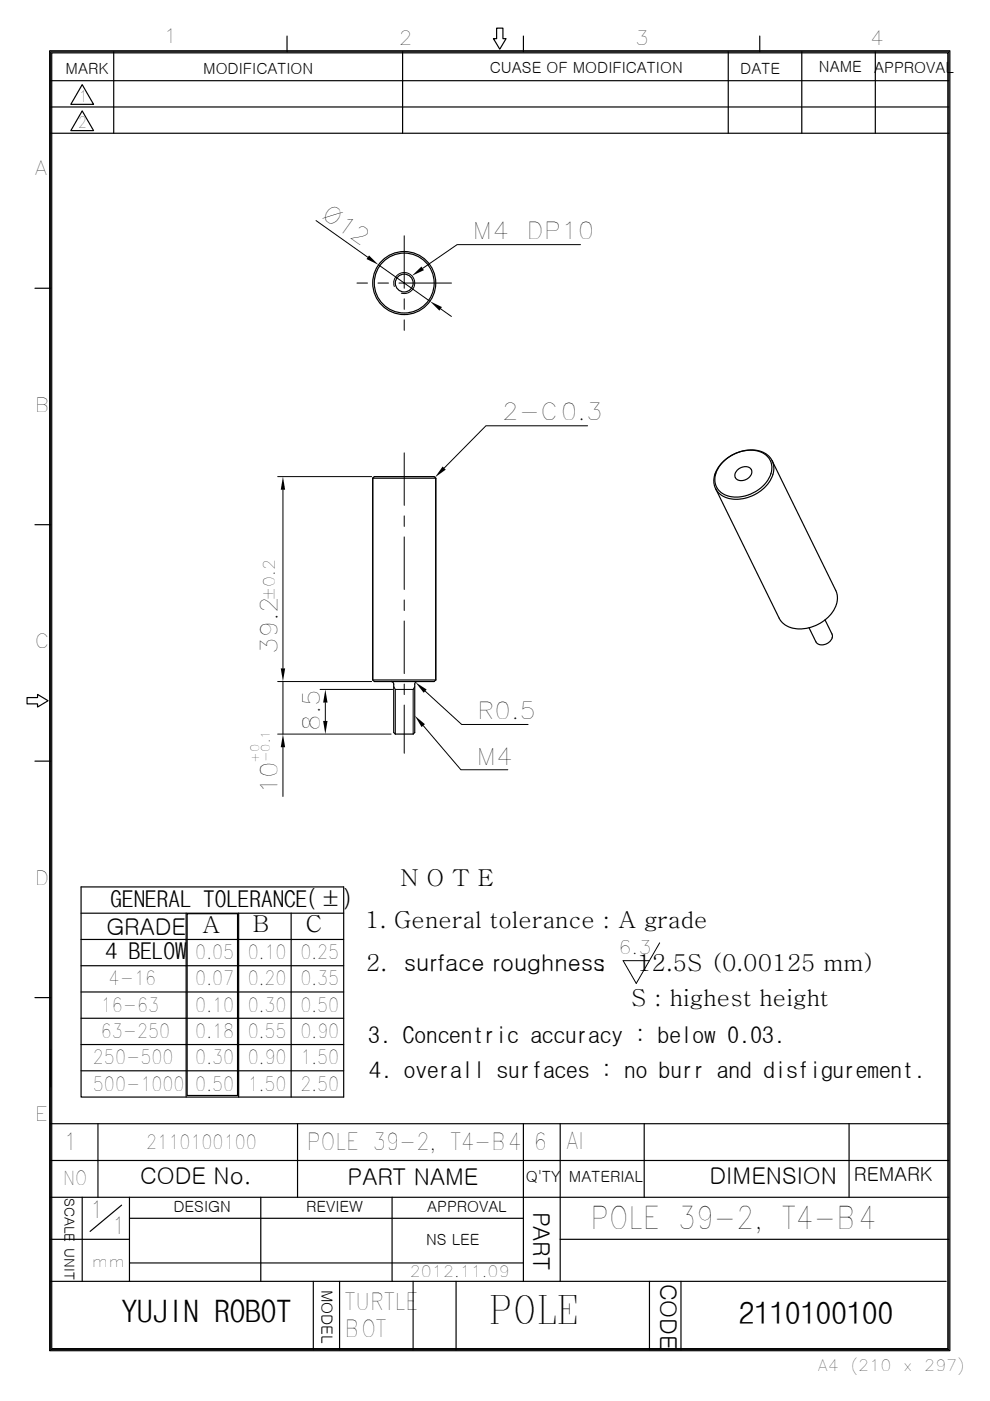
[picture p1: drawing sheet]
<svg xmlns="http://www.w3.org/2000/svg" width="210mm" height="297mm" viewBox="0 0 210 297" stroke-linecap="round" stroke-linejoin="round" font-family="sans-serif">
<g fill="none" stroke="#000" stroke-width=".21">
<path d="M67 46.8l11 7.7M80.3 56.1l10.9 7.8M123.1 51.9h-26.1l-7.4 5M83.6 60.7a2.23 2.23 0 0 1 1.8-2.9 2.23 2.23 0 0 1 2.6 2.4 2.23 2.23 0 0 1-2.9 2M93.5 65.5l2.2 1.6M124.6 90.3h-21.5l-8.9 8.9M58.9 101.1h19.9M60 103.8v37.9M58.9 155.6h24.1M58.9 144.5h19.9M60 144.5v11.1M60 158.4v10.5"/>
<path d="M67.9 146.2h15.4M69 149v3.9M83.5 145.6l.3 .6v9.4M83.8 146.2h3.8M87.6 146.2v9.4M88 145.6l-.4 .6M89.8 153.9l8 9.3h9.9M90.2 146.5l7.7 7.1h14.1M139.9 199.9l-5 8.6-2.7-4.8h5.5"/>
</g>
<path d="M78.3 54.2l2 1.9-2.6-1.2zM87.4 58.5l2-2 .5 .8zM91.2 63.9l2.5 1.2-.5 .8zM93.9 98.9l.6 .7-2.2 1.6zM60 101.1l.5 2.7h-1zM60 155.6l.5 2.8h-1zM59.5 141.7h1l-.5 2.8zM69 146.2l.5 2.8h-1zM68.5 152.9h1l-.5 2.7zM88 151.7l2.1 1.8-.7 .7zM88.1 144.7l2.4 1.5-.6 .7z" fill="#000"/>
<g fill="none" stroke="#000" stroke-width=".25">
<path d="M10.5 10.8h191v275.6h-191zM10.8 17.1h190.5M10.8 11h190.5v275.2h-190.5zM11 11.2h190v274.7h-190zM17.4 17.9l2.4 4.2h-4.8zM24.1 11v17.3M60.9 7.6v3.4M85.4 11v17.3M105.3 6h1.4v2.2h.6l-1.3 2.2-1.3-2.2h.6zM111 7.6v3.4M154.5 11v17.3M161.1 7.6v3.4"/>
<path d="M170.1 11v17.3M185.7 11v17.3M10.8 28.3h190.5M10.8 22.7h190.5M17.4 23.5l2.4 4.2h-4.8zM7.4 61.1h3.4M153.4 97.9a7.7 7.7 0 0 1 8.5-1.8 3.8 3.8 0 0 1 .9 5.9 7.6 7.6 0 0 1-9.5 2.6 3.8 3.8 0 0 1-.7-5.7zM156.3 99.7a1.85 1.85 0 0 1 3.1 .1 2.06 2.06 0 0 1-1.2 1.9 2.06 2.06 0 0 1-2.2-.4 1.31 1.31 0 0 1 .3-1.6zM163.8 97.7a5.2 5.2 0 0 0-6.1-2.1 7.8 7.8 0 0 0-6.3 6.1l.1 1 .3 .9M163.8 97.7a5.4 5.4 0 0 1-2.4 6.4 7.6 7.6 0 0 1-8.4 .8l-.8-.7-.4-.6M163.8 97.7l13.5 27.5a5.4 5.4 0 0 1-2.5 6.3 7.6 7.6 0 0 1-8.4 .9l-.7-.7-.4-.6-13.5-27.5M7.4 111.2h3.4"/>
<path d="M79.1 101.4v42.8h13.3M79.1 101.4v42.8l.3 .3h12.7l.3-.3M79.1 101.4l.3-.3h12.7l.3 .3M79.1 101.4h13.3M92.4 101.4v42.8M175 131.4l1.5 3a2.06 2.06 0 0 1-2.4 2.3l-.6-.2-.4-.3-1.5-3.1M5.7 147.9h2.3v-.7l2.2 1.4-2.2 1.3v-.7h-2.3zM88.5 144.5l-.3 .1-.2 .5v10.2l-.4 .3h-3.8l-.3-.3v-10.2l-.3-.5-.2-.1M7.4 161.4h3.4M17.2 193.6h55.7M17.2 188h55.7v44.6h-55.7zM17.2 199.2h55.7"/>
<path d="M39.5 193.6v39M39.7 193.7h10.7v38.6h-10.7zM39.7 193.7h.1M50.6 193.6v39M61.8 193.6v39M7.4 211.5h3.4M17.2 215.9h55.7M17.2 210.3h55.7M17.2 204.8h55.7M10.8 222.7v7.7M10.8 238.2h190.5M17.2 227h55.7"/>
<path d="M17.2 221.5h55.7M20.8 238.2v15.6M63.1 238.2v15.6M111 238.2v33.5M118.8 238.2v33.5M136.6 238.2v15.6M180.1 238.2v15.6M10.8 246h190.5M10.8 253.8h190.5M17.4 253.8v17.9M25.8 255.5l-6.7 5.6M27.5 258.3h83.5"/>
<path d="M27.5 253.8v17.9M55.3 253.8v17.9M83.2 253.8v17.9M10.8 271.7h189.9M10.8 262.8h16.7M27.5 267.8h83.5M66.5 271.7v14.5M72 271.7v14.5M87.6 271.7v14.5M96.7 271.7v14.5M118.8 262.8h82.5M137.8 271.7v14.5"/>
<path d="M144.4 271.7v14.5"/>
<circle cx="85.7" cy="60" r="6.7"/>
<circle cx="85.7" cy="60" r="6.4"/>
<circle cx="85.7" cy="60" r="1.89"/>
</g>
<path d="M85.7 50v20M95.8 60h-20.1M85.7 96v63.7" fill="none" stroke="#000" stroke-width=".21" stroke-dasharray="11.1 2.2 2.2 2.2"/>
<text font-size="8.2" x="103.7" y="280.8">POLE</text>
<g font-size="6.6">
<text x="125.2" y="260.5">POLE 39-2, T4-B4</text>
<text x="25.8" y="280.4">YUJIN ROBOT</text>
<text x="156.7" y="280.7">2110100100</text>
</g>
<g font-size="4.9">
<text x="68" y="46.1" transform="rotate(35 68 46.1)">Ø12</text>
<text x="100.2" y="50.7">M4</text>
<text x="111.6" y="50.7">DP10</text>
<text x="106.5" y="89.1">2-C0.3</text>
<text x="58.9" y="138.7" transform="rotate(-90 58.9 138.7)">39.2</text>
<text x="67.9" y="154.9" transform="rotate(-90 67.9 154.9)">8.5</text>
<text x="101.2" y="152.4">R0.5</text>
<text x="101" y="162.1">M4</text>
<text x="58.9" y="168.4" transform="rotate(-90 58.9 168.4)">10</text>
<text x="85" y="187.9">N O T E</text>
<text x="23.4" y="192.4">GENERAL TOLERANCE(±)</text>
<text x="42.9" y="197.8">A</text>
<text x="53.6" y="197.6">B</text>
<text x="64.9" y="197.5">C</text>
<text x="77.5" y="196.9">1. General tolerance : A grade</text>
<text x="22.4" y="203.4">4 BELOW</text>
<text x="22.6" y="198.1">GRADE</text>
<text x="77.6" y="205.9">2.</text>
<text x="85.7" y="205.9">surface roughness:</text>
<text x="135.1" y="205.9">12.5S (0.00125 mm)</text>
<text x="133.9" y="213.3">S : highest height</text>
<text x="78.1" y="221.1">3. Concentric accuracy : below 0.03.</text>
<text x="78.3" y="228.5">4. overall surfaces : no burr and disfigurement.</text>
<text x="13.5" y="243.8">1</text>
<text x="65.1" y="243.8">POLE 39-2, T4-B4</text>
<text x="113.2" y="243.8">6</text>
<text x="120.2" y="243.7">Al</text>
<text x="29.7" y="251.1">CODE No.</text>
<text x="73.7" y="251.2">PART NAME</text>
<text x="150.5" y="251.1">DIMENSION</text>
<text x="113.1" y="256.9" transform="rotate(90 113.1 256.9)">PART</text>
<text x="19.1" y="258.3">1</text>
<text x="23.8" y="261.6">1</text>
<text x="140" y="272.2" transform="rotate(90 140 272.2)">CODE</text>
<text x="73.2" y="277.8">TURTLE</text>
<text x="73.2" y="283.4">BOT</text>
</g>
<g font-size="4.1">
<text x="34.7" y="9">1</text>
<text x="84.6" y="9.6">2</text>
<text x="134.8" y="9.6">3</text>
<text x="184.5" y="9.6">4</text>
<text x="7.4" y="37.2">A</text>
<text x="7.4" y="87.3">B</text>
<text x="7.4" y="137.4">C</text>
<text x="7.4" y="187.6">D</text>
<text x="41.4" y="203.4">0.05</text>
<text x="52.6" y="203.4">0.10</text>
<text x="63.7" y="203.4">0.25</text>
<text x="23" y="208.9">4-16</text>
<text x="41.4" y="208.9">0.07</text>
<text x="52.6" y="208.9">0.20</text>
<text x="63.7" y="208.9">0.35</text>
<text x="21.4" y="214.5">16-63</text>
<text x="41.4" y="214.5">0.10</text>
<text x="52.6" y="214.5">0.30</text>
<text x="63.7" y="214.5">0.50</text>
<text x="21.4" y="220.1">63-250</text>
<text x="41.4" y="220.1">0.18</text>
<text x="52.6" y="220.1">0.55</text>
<text x="63.7" y="220.1">0.90</text>
<text x="19.7" y="225.6">250-500</text>
<text x="41.4" y="225.6">0.30</text>
<text x="52.6" y="225.6">0.90</text>
<text x="63.7" y="225.6">1.50</text>
<text x="19.7" y="231.2">500-1000</text>
<text x="41.4" y="231.2">0.50</text>
<text x="52.6" y="231.2">1.50</text>
<text x="63.7" y="231.2">2.50</text>
<text x="7.4" y="237.7">E</text>
<text x="31" y="243.7">2110100100</text>
<text x="13.4" y="251.3">NO</text>
<text x="181.1" y="250.5">REMARK</text>
</g>
<text font-size="3.9" x="131.2" y="202.2">6.3</text>
<g font-size="3.3">
<text x="13.9" y="15.6">MARK</text>
<text x="43.1" y="15.7">MODIFICATION</text>
<text x="103.9" y="15.4">CUASE OF MODIFICATION</text>
<text x="157" y="15.6">DATE</text>
<text x="173.7" y="15.4">NAME</text>
<text x="185.4" y="15.5">APPROVAL</text>
<text x="16.7" y="21.6">1</text>
<text x="16.6" y="27.1">2</text>
<text x="58.3" y="127.4" transform="rotate(-90 58.3 127.4)">±0.2</text>
<text x="111.5" y="250.7">Q'TY</text>
<text x="120.7" y="250.7">MATERIAL</text>
<text x="36.8" y="256.9">DESIGN</text>
<text x="65" y="256.9">REVIEW</text>
<text x="90.6" y="256.9">APPROVAL</text>
<text x="19.5" y="268.5">mm</text>
<text x="90.4" y="264">NS LEE</text>
<text x="68.2" y="273.5" transform="rotate(90 68.2 273.5)">MODEL</text>
<text x="86.9" y="270.8">2012.11.09</text>
<text x="173.5" y="290.6">A4</text>
<text x="180.4" y="290.6">(210</text>
<text x="191.5" y="290.6">x</text>
<text x="196" y="290.6">297)</text>
</g>
<g font-size="2.9">
<text x="13.7" y="254" transform="rotate(90 13.7 254)">SCALE</text>
<text x="13.7" y="264.7" transform="rotate(90 13.7 264.7)">UNIT</text>
</g>
<g font-size="2.5">
<text x="54.9" y="161.7" transform="rotate(-90 54.9 161.7)">+0</text>
<text x="57.2" y="161.6" transform="rotate(-90 57.2 161.6)">-0.1</text>
</g>
</svg>
